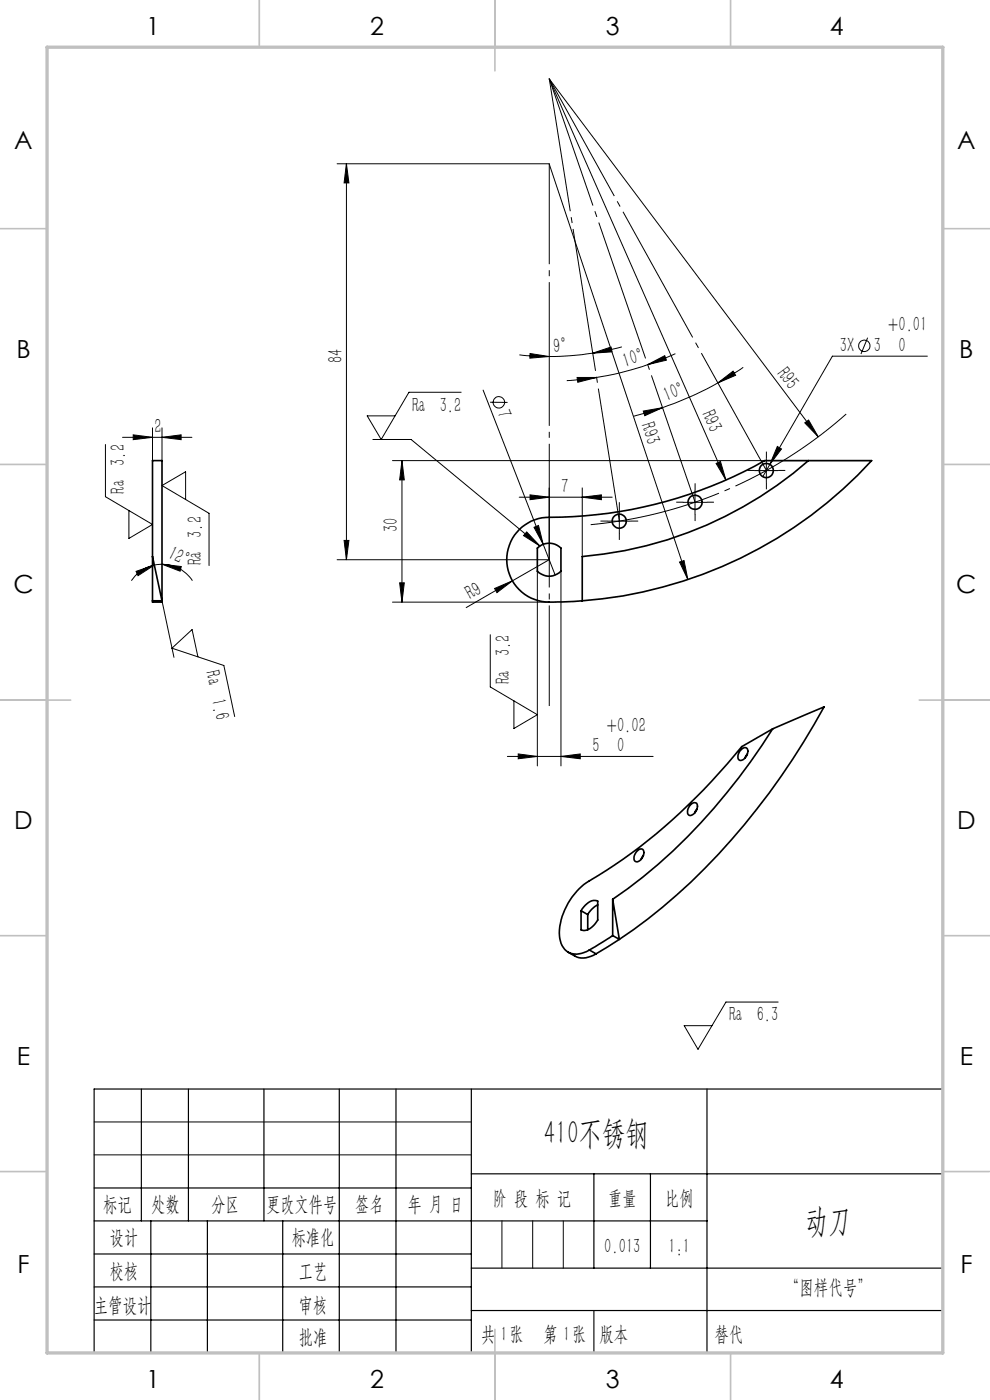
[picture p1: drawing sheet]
<svg xmlns="http://www.w3.org/2000/svg" width="210mm" height="297mm" viewBox="0 0 210 297" stroke-linecap="round" stroke-linejoin="round" font-family="sans-serif">
<g fill="none" stroke="#000" stroke-width=".35">
<path d="M171.5 97.7h-9.3a93.8 93.8 0 0 1-46.5 12.1 9 9 0 0 0-8.2 9.8 9 9 0 0 0 9.9 8.1l6.1-.2M171.5 97.7a83.5 83.5 0 0 1-48 20.4v9.4M171.5 97.7h13.4a92.7 92.7 0 0 1-61.4 29.8M32.3 118.1v-20.4h2.1v29.8M32.3 118.1l2.1 9.4M32.3 118.1v9.4M114 116.3a3.6 3.6 0 0 1 5 0v4.9a3.5 3.5 0 0 1-5 0zM32.3 127.5v.2h2.1v-.2M32.3 127.5h2.1M157.4 158.9a.72 .72 0 0 1 1-.2 .72 .72 0 0 1 .2 .9 1.68 1.68 0 0 1-1.8 1.7 1.73 1.73 0 0 1 .6-2.4zM158.5 159.9l-.5 .9M163.9 154.6l10.9-4.6a145.8 145.8 0 0 1-37.4 44.9l-6 4.4"/>
<path d="M163.9 154.6a122.8 122.8 0 0 1-33.9 36.2M163.9 154.6l-6.6 3.8a122.4 122.4 0 0 1-33.4 29.2 13.7 13.7 0 0 0-5.2 11.5 3.5 3.5 0 0 0 5.2 3l1.1-.6M146.5 170.7a.81 .81 0 0 1 1.2-.3 .81 .81 0 0 1 .1 1.2 1.61 1.61 0 0 1-1.7 1.3 1.61 1.61 0 0 1 .4-2.2zM147.8 171.6l-.4 .9M123.3 193.2a3.4 3.4 0 0 1 3.2-2.1l.3 .1v4a3.4 3.4 0 0 1-3.3 2.1l-.2-.1M123.3 193.2v4M123.3 197.2h.1M123.3 193.2l1.4 .8M124.7 194v3.2M126.8 192l-1.2 .9-.9 1.1M130 198.5l-5 3M130 190.8l1.4 8.5"/>
<path d="M130 190.8v7.7M130 198.5l1.4 .8M131.4 199.3l-5 3M135.1 180.5a.76 .76 0 0 1 1-.4 .76 .76 0 0 1 .5 1 1.83 1.83 0 0 1-1.7 1.7 1.11 1.11 0 0 1-.1-1.7zM136.5 181.4l-.5 .9M120.5 202a4.5 4.5 0 0 0 3.7 1.2l2.2-.9M125 201.5l1.4 .8"/>
<circle cx="162.5" cy="99.8" r="1.5"/>
<circle cx="131.4" cy="110.6" r="1.49"/>
<circle cx="147.4" cy="106.6" r="1.5"/>
</g>
<g fill="none" stroke="#000" stroke-width=".21">
<path d="M71.5 34.7h45l29.4 88.2M73.5 34.7l.5 4.1h-1zM73.5 34.7v84M110.2 75.3l3.1 .3h3.2M112.4 75l4.1 .6-4.1 .4zM125.7 74.9l3.9-1.3 .2 1zM125.7 74.9a60.2 60.2 0 0 1-9.2 .7M131.9 73.6l-6.2 1.3M137.4 77.4l3.6-1.9 .4 .9zM137.4 77.4a63.1 63.1 0 0 1-10.9 2.7M143.3 75l-5.9 2.4M157.7 77.9l-5.4 3.3"/>
<path d="M184 71.6l-1.4 3.5M196.7 75.6h-20.1l-13.3 22.9M22.4 94.3v11.1l9.9 5.9-5 2.9v-5.9M26 92.8h14.7M28.3 92.2l4 .6-4 .5zM32.3 90.8v6.9M34.4 92.8l4-.6v1.1zM34.4 90.8v6.9M79.1 93.2h8.1l27.3 22.6M83.3 97.7h101.6M85.3 97.7v30M85.3 97.7l.5 4.1h-1z"/>
<path d="M97.8 83.2h-11.1l-5.8 10-3-5h5.9M102.5 82.8l15.3 39.2M104 85.3l3.7 .1M122.4 80.1h4.1l-3.9 1zM126.5 80.1l-6.3 .6M136.5 87.2l4-.7-3.7 1.7zM140.5 86.5l-6.1 1.8M151.9 98.3l.9-.4 1.2 3.9zM152.3 81.2l3.2-2.5 .5 .9zM152.3 81.2a71.1 71.1 0 0 1-11.8 5.3M160.1 99.8h5M162.6 97.3v5"/>
<path d="M163.3 98.5l-1.5 2.6M164.9 94.7l.9 .5-2.5 3.3zM170.7 89.7l.8-.6 2.1 3.6zM173.6 92.7l-57.1-76 37.5 85.1M32.7 119.9a7.9 7.9 0 0 0-4.8 3.3M34.4 119.7l4.1 .5-.3 1zM34.4 119.7l-1.7 .2M34.4 119.7a7.8 7.8 0 0 1 6.4 3.5M39.4 106v-5.9l-5 2.9 9.9 5.9v11.1M71.5 118.7h45M73 114.6h1l-.5 4.1zM110.1 105.5h19.8"/>
<path d="M111.7 112.9l2.8 2.9-3.4-2.2zM112.4 105l4.1 .5-4.1 .5zM113.3 111.9l.9-.4 1 4zM116.5 103.5v15.2M116.5 118.7l-7.8 4.5M123.5 105.5l4.1-.5v1zM123.5 103.5v14.6M128.9 110.6h4.9M131.4 108.1v5M144.1 119.2l1-.3 .8 4zM144.9 106.6h5M147.4 104.1v4.9"/>
<path d="M28.9 121.2l3.8-1.3-3.4 2.2zM34.4 127.5l2.5 11.9M42 139.3l-1.3-5.7-4.2 3.9 11 3.7 2.3 10.8M83.3 127.7h33.2M84.8 123.6h1l-.5 4.1zM104 134.7v11l10 5.9-5 2.9v-5.8M104.9 124.8l3.8-1.6-3.3 2.5zM108.7 123.2l-9.8 5.7M114 121.2v41.3M119 121.2v41.3M109.9 159.9l4.1 .6-4.1 .5zM107.6 160.5h30.9"/>
<path d="M119 160.5l4.1-.6v1.1zM165.1 212.6h-11.1l-5.9 10-3-5h5.9M20 238h80M20 245h80"/>
<circle cx="183.3" cy="73.4" r="1.21"/>
<circle cx="105.8" cy="85.4" r="1.21"/>
</g>
<path d="M125.3 111.3a95 95 0 0 0 54.2-23.5" fill="none" stroke="#000" stroke-width=".21" stroke-dasharray="30.5 1.3 1.3 1.3" stroke-dashoffset="2.4" stroke-linecap="butt"/>
<path d="M160.1 99.8h-1.5M162.6 97.3v-1.5M165.1 99.8h1.5M128.9 110.5h-1.5M131.4 108v-1.5M131.4 113v1.5M133.9 110.5h1.5M144.9 106.5h-1.5M147.4 104v-1.5M147.4 109v1.5M149.9 106.5h1.5M162.6 102.3v1.5" fill="none" stroke="#000" stroke-width=".21" stroke-dasharray="30.5 1.3 1.3 1.3" stroke-linecap="butt"/>
<path d="M116.5 34.7v115.1" fill="none" stroke="#000" stroke-width=".21" stroke-dasharray="30.5 1.3 1.3 1.3" stroke-dashoffset="9.1" stroke-linecap="butt"/>
<path d="M116.5 16.7l30.9 89.8M116.5 16.7l46.1 83.1M131.4 110.5l-14.9-93.8" fill="none" stroke="#000" stroke-width=".21" stroke-dasharray="30.5 1.3 1.3 1.3" stroke-dashoffset="2" stroke-linecap="butt"/>
<g fill="none" stroke="#000" stroke-width=".25">
<path d="M30 231v28M40 231v28M56 231v28M72 231v56M84 231v56M100 231v56M150 231v56M200 231h-180v56M20 252h80M20 259h130M32 259v28M44 259v28"/>
<path d="M60 259v28M100 249h100M126 249v20M138 249v20M20 266h80M20 273h80M100 269h100M100 278h100M20 280h80"/>
</g>
<path d="M106.5 259v10M113 259v10M119.5 259v10" fill="none" stroke="#0a0605" stroke-width=".21"/>
<path d="M126 278v9" fill="none" stroke="#0a0605" stroke-width=".25"/>
<g fill="none" stroke="#c0c0c0" stroke-width=".35">
<path d="M55 0v10M105 0v15M155 0v10M0 48.5h10M200 48.5h10M0 98.5h10M200 98.5h10M0 148.5h15M195 148.5h15M0 198.5h10M200 198.5h10M0 248.5h10"/>
<path d="M200 248.5h10M55 287v10M105 282v15M155 287v10"/>
</g>
<path d="M10 10h190v277h-190z" fill="none" stroke="#c0c0c0" stroke-width=".7"/>
<g fill="#000">
<path d="M170.7 89.7l.8-.6 2.1 3.6zM113.3 111.9l.9-.4 1 4zM151.9 98.3l.9-.4 1.2 3.9zM104.9 124.8l3.8-1.6-3.3 2.5zM144.1 119.2l1-.3 .8 4z"/>
<path d="M73.5 34.7l.5 4.1h-1zM73 114.6h1l-.5 4.1z"/>
<path d="M112.4 75l4.1 .6-4.1 .4zM125.7 74.9l3.9-1.3 .2 1z"/>
<path d="M34.4 92.8l4-.6v1.1zM28.3 92.2l4 .6-4 .5z"/>
<path d="M85.3 97.7l.5 4.1h-1zM84.8 123.6h1l-.5 4.1z"/>
<path d="M122.4 80.1h4.1l-3.9 1zM137.4 77.4l3.6-1.9 .4 .9z"/>
<path d="M136.5 87.2l4-.7-3.7 1.7zM152.3 81.2l3.2-2.5 .5 .9z"/>
<path d="M164.9 94.7l-1.6 3.8 2.5-3.3zM111.7 112.9l2.8 2.9-3.4-2.2z"/>
<path d="M34.4 119.7l4.1 .5-.3 1zM28.9 121.2l3.8-1.3-3.4 2.2z"/>
<path d="M123.5 105.5l4.1-.5v1zM112.4 105l4.1 .5-4.1 .5z"/>
<path d="M119 160.5l4.1-.6v1.1zM109.9 159.9l4.1 .6-4.1 .5z"/>
</g>
<g font-size="7.1">
<text x="115.4" y="242.7">410不锈钢</text>
<text x="170.8" y="261.4">动刀</text>
</g>
<g font-size="5.3">
<text x="31" y="7.4">1</text>
<text x="78.5" y="7.4">2</text>
<text x="128.5" y="7.4">3</text>
<text x="176" y="7.4">4</text>
<text x="3" y="31.6">A</text>
<text x="203" y="31.6">A</text>
<text x="3.5" y="75.9">B</text>
<text x="203.5" y="75.9">B</text>
<text x="2.8" y="125.9">C</text>
<text x="202.8" y="125.9">C</text>
<text x="3" y="175.9">D</text>
<text x="203" y="175.9">D</text>
<text x="3.6" y="225.9">E</text>
<text x="203.6" y="225.9">E</text>
<text x="3.7" y="270.1">F</text>
<text x="203.7" y="270.1">F</text>
<text x="31" y="294.4">1</text>
<text x="78.5" y="294.4">2</text>
<text x="128.5" y="294.4">3</text>
<text x="176" y="294.4">4</text>
</g>
<g font-size="4.4">
<text x="188.4" y="70.3">+0.01</text>
<text x="72.6" y="77.1" transform="rotate(-90 72.6 77.1)">84</text>
<text x="117.4" y="74.8" transform="rotate(-3 117.4 74.8)">9°</text>
<text x="132.6" y="78" transform="rotate(-18 132.6 78)">10°</text>
<text x="178.2" y="74.7">3X</text>
<text x="185.4" y="74.7">3</text>
<text x="190.6" y="74.6">0</text>
<text x="164.6" y="79.3" transform="rotate(53 164.6 79.3)">R95</text>
<text x="87.4" y="87.3">Ra 3.2</text>
<text x="105.3" y="87.7" transform="rotate(69 105.3 87.7)">7</text>
<text x="141.4" y="85.3" transform="rotate(-22 141.4 85.3)">10°</text>
<text x="148.8" y="87.8" transform="rotate(66 148.8 87.8)">R93</text>
<text x="32.7" y="91.9">2</text>
<text x="135.9" y="90.2" transform="rotate(72 135.9 90.2)">R93</text>
<text x="26.5" y="104.7" transform="rotate(-90 26.5 104.7)">Ra 3.2</text>
<text x="119" y="104.6">7</text>
<text x="84.4" y="112.9" transform="rotate(-90 84.4 112.9)">30</text>
<text x="35.4" y="118.3" transform="rotate(26 35.4 118.3)">12°</text>
<text x="42.8" y="120" transform="rotate(-90 42.8 120)">Ra 3.2</text>
<text x="99.8" y="127.4" transform="rotate(-30 99.8 127.4)">R9</text>
<text x="43.6" y="142.7" transform="rotate(78 43.6 142.7)">Ra 1.6</text>
<text x="108.1" y="145" transform="rotate(-90 108.1 145)">Ra 3.2</text>
<text x="128.7" y="155.2">+0.02</text>
<text x="125.7" y="159.6">5</text>
<text x="130.9" y="159.6">0</text>
<text x="154.6" y="216.7">Ra 6.3</text>
<text x="21.9" y="256.9">标记</text>
<text x="32.1" y="256.9">处数</text>
<text x="44.9" y="256.9">分区</text>
<text x="56.5" y="256.9">更改文件号</text>
<text x="75.4" y="256.9">签名</text>
<text x="86.5" y="256.9">年 月 日</text>
<text x="104.5" y="255.6">阶 段 标 记</text>
<text x="129" y="255.6">重量</text>
<text x="141.1" y="255.6">比例</text>
<text x="23.3" y="263.9">设计</text>
<text x="61.9" y="263.9">标准化</text>
<text x="128.2" y="265.7">0.013</text>
<text x="141.8" y="265.7">1:1</text>
<text x="23.3" y="271.1">校核</text>
<text x="63.4" y="271">工艺</text>
<text x="166.5" y="274.6">“图样代号”</text>
<text x="19.9" y="278.3">主管设计</text>
<text x="63.4" y="278.3">审核</text>
<text x="63.4" y="285.2">批准</text>
<text x="102" y="284.4">共 张</text>
<text x="106.1" y="284.4">1</text>
<text x="115.3" y="284.4">第 张</text>
<text x="119.5" y="284.4">1</text>
<text x="127.1" y="284.4">版本</text>
</g>
<text font-size="4.4" fill="#0a0605" x="151.6" y="284.4">替代</text>
</svg>
